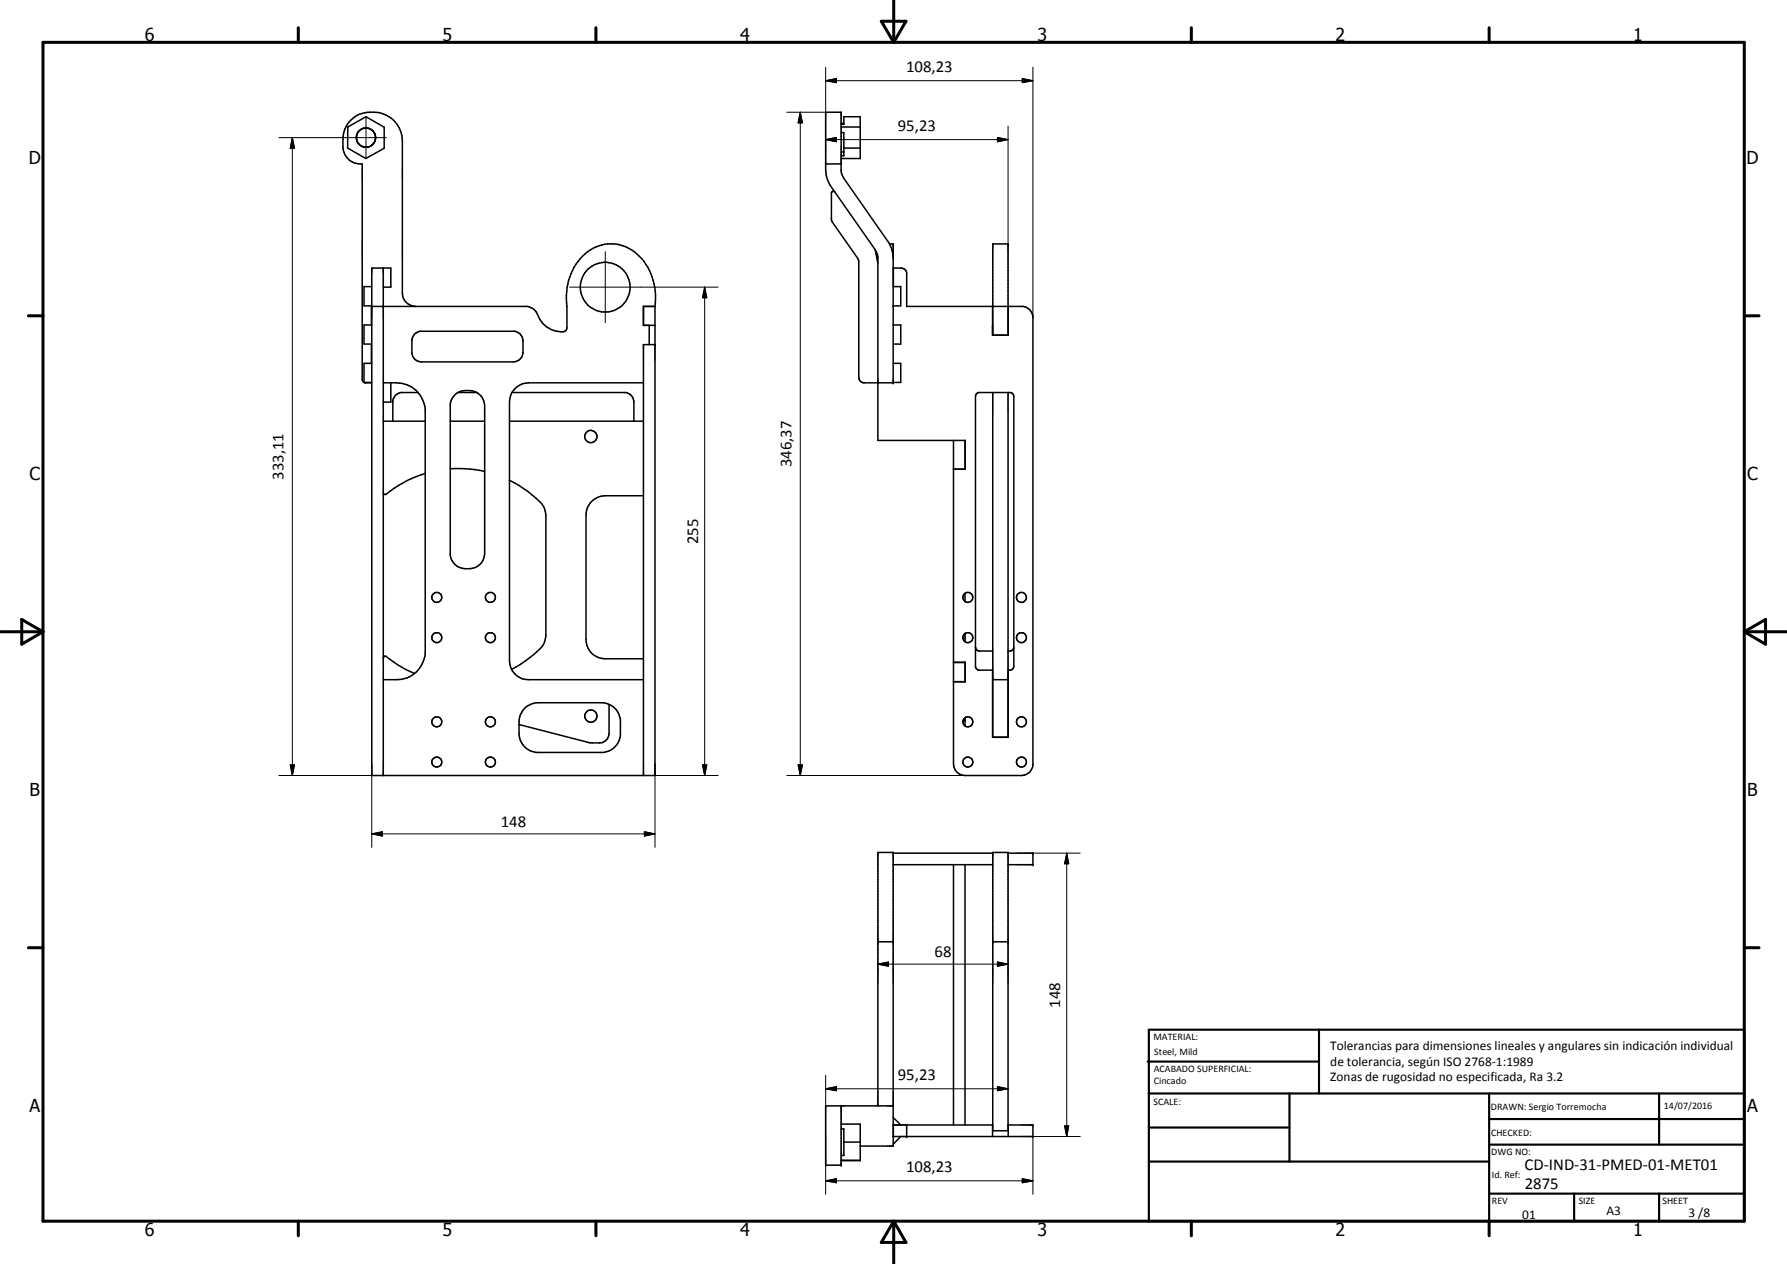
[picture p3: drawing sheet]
<svg xmlns="http://www.w3.org/2000/svg" width="420mm" height="297mm" viewBox="0 0 420 297" stroke-linecap="round" stroke-linejoin="round" font-family="sans-serif">
<g fill="none" stroke="#000" stroke-width=".35">
<path d="M81.8 29.8l4.3-2.4 4.2 2.5v4.9l-4.3 2.5-4.3-2.5zM83.8 32.3l.1 .8M83.8 32.7l.1 .4M83.9 31.6v1.1M83.9 31.6v.4M83.9 33.1l.3 .6M84.2 31l-.3 .6M84.2 33.7l.5 .5M84.5 34l.3 .2M84.8 34.2l.3 .2M85 34.4l.8 .2M85.1 34.4l.7 .2"/>
<path d="M86.9 30.2a2.33 2.33 0 0 0-2.7 .8M86.9 30.2l.6 .4M86.9 30.2l-.8-.1a2.2 2.2 0 0 0-1.9 .9M87.2 34.3l-1.1 .3M87.4 30.6l.8 .9 .1 .3M87.4 34.1l-.9 .5h-.7M87.5 30.6l.3 .3 .4 .9M88 33.5l-.6 .6M88.2 31.8l.1 1.1M88.2 32.9l-.2 .7-.6 .5M88.3 32.9l-.2 .4M88.3 32.5l-.1 .4"/>
<path d="M194.1 38.5h3.7M197.8 31.2h.6v5.4h-.6M197.8 29.2h.6v-1.8h3.9v9.9h-4.5M197.8 29h.6M197.8 35.7h.6M197.8 29.8h4.5M198.4 34.8h3.9M196.3 45.1l-.4-.1-.4 .3 .1 6.6 6.1 8.8 .2 .8v27.1a1.27 1.27 0 0 0 1.1 1.4h7v-32.7h-.9M205.8 58.7l.6 1.6v43.2h20.5v6.8h-2.7M205.8 58.7l.6 3.1M205.8 58.7l-10.3-14.7a7.1 7.1 0 0 1-1.4-4.1v-13.5h3.7l.1 14.3 .5 1.2 10.7 15.2 .7 1.8 .2 1.8M87.4 67.4h-1.8v4.5h1.8"/>
<path d="M87.4 76.4h-1.8v4.5h1.8M90.1 67.5h1.8v-4.5h-4.5v119.2h66.6v-110.2M90.1 63v119.2M97.5 78.5l1.3-.6h22.3a2.3 2.3 0 0 1 1.9 2.2v2.7a2.31 2.31 0 0 1-2.3 2.2h-21.6a2.29 2.29 0 0 1-2.3-1.9v-3.3zM97.7 72a3.2 3.2 0 0 1-3.1-3.2v-35.7a6.9 6.9 0 0 0-8.3-6.7 6.3 6.3 0 0 0-5.7 6.3 5.3 5.3 0 0 0 1.4 4.8l1.3 .8 1.9 .2v50.8l.5 .6h1.6M152.6 76.5v4.5M154 72a13.2 13.2 0 0 0-6.8-14 9.7 9.7 0 0 0-12.2 4.8 14.9 14.9 0 0 0-1.7 9.2v5.3a1.03 1.03 0 0 1-1.4 .7 6.4 6.4 0 0 1-5.8-4.7 3.1 3.1 0 0 0-2.2-1.3h-36.6v4.4M154 72h-2.7v4.5h2.7M206.2 60.7h.2M210 63h1.9a1.36 1.36 0 0 1 1.3 1.1v7.9h27.4a2.79 2.79 0 0 1 2.3 2.3v105.6a2.8 2.8 0 0 1-2.7 2.3h-13.3a2.73 2.73 0 0 1-2.7-2.7v-76M210 72h.1M210 67.4h1.8v4.5h-1.8"/>
<path d="M210 76.4h1.8v4.5h-1.8M233.4 72v6.8h3.7v-6.8M233.4 76.5h.1M233.4 78.8v-21.5h3.6v21.5M87.3 80.9v4.5M87.4 85.4h-1.8v4.5h1.8M90.1 90h3.1a6.7 6.7 0 0 1 6.8 6.1v57.5a6.8 6.8 0 0 1-6.8 6.1h-3.1M90.1 99h9.9M91.9 90v4.5h-1.8M98.3 92.2h-4l-1.3 .7-.6 1.2v4.9M105.9 99h8M106.8 93a4.5 4.5 0 0 1 6.5 .3l.4 .8 .2 1.3v34.6a3.9 3.9 0 0 1-4.9 3.6 3.6 3.6 0 0 1-3.1-3.1v-35.5l.3-1.3z"/>
<path d="M107.7 92.2h4.4M119.8 99h31.5M120.4 92.2h26.7a2.3 2.3 0 0 1 1.9 2.3v4.5M151.3 90h-27a4.6 4.6 0 0 0-4.5 4.5v60.7a4.5 4.5 0 0 0 4.5 4.5h27M154 81h-2.7v101.2M210 85.4h1.8v4.5h-1.8M229.6 92.6l.5-.4h7.5l.6 .4 .2 .5v63.5l-.2 .5a1.01 1.01 0 0 1-1.1 .4v15.8h-3.7v-15.8h-3.3l-.5-.4-.2-.5v-63.5zM233.4 92.2v81.1M237 92.2v81.1M100 111.3a28.9 28.9 0 0 0-9.3 4.9h-.3l-.3-.3M105.9 110.2h4.6l3.4 .6M119.8 112.9a19.8 19.8 0 0 1 8.1 6.4l.4 1.9v28a4.8 4.8 0 0 1-2.1 4l-2.9 2.2-3 1.9"/>
<path d="M151.3 116.5h-9a4.6 4.6 0 0 0-4.5 4.5v29.3a4.5 4.5 0 0 0 4.5 4.5h9M224.2 110.2h2.7M226.9 103.5v6.8M226.9 139.4v2M90.1 154.5l.3-.3h.3a26.3 26.3 0 0 0 6.7 4M224.2 155.6h2.7v4.6h-2.7M224.2 155.7h2.7M226.9 158.8h.1M226.9 148.9v1.9M226.9 155.6v4.6M229.4 152.1v.4l.5 .4 3.5 .1M233.4 159.7h3.6"/>
<path d="M238.4 152.1l-.2 .6a1.04 1.04 0 0 1-1.2 .3M123.3 166.5l.9-.7 1.9-.7h15.8a4.5 4.5 0 0 1 4 4v3.7a4.5 4.5 0 0 1-4 4h-15.8a4.5 4.5 0 0 1-4.1-4.5l.1-3.2a4.4 4.4 0 0 1 1.2-2.6zM143.3 165.6h-.1v6.7a2.24 2.24 0 0 1-2.3 2.3l-2.4-.1-16.5-4.2M224.2 160.2h2.7M226.4 169.4h.5M226.9 168.7v1.9M233.4 173.2h3.6M210 200.5h23.4M210 203.2h23.4M224.2 203.2v61.2M226.9 203.2v61.2M233.4 200.3h3.6v65.4h-3.6z"/>
<path d="M237 200.5h5.9v2.7h-5.9M206.4 221.3h3.6M233.4 221.3h3.6M197.8 259.9v13.9h-3.7v-13.9h15.9M206.4 259.9v-59.6h3.6v69h-7.7M197.8 265.3h.6v6.2h-.6M197.8 264.2h4.5v8.6l-4.5-.1M197.8 272.7h4.5M198.4 272.7v.1M198.4 268.4h3.9M210 264.4h23.4M210 262.6l1.8 1.8"/>
<path d="M211.8 267.1l-1.8 1.8M213.2 264.4v2.7M233.4 264.4v2.7M237 264.4h5.9v2.7h-32.9M237.1 264.4v2.7"/>
<circle cx="142.3" cy="67.5" r="5.8"/>
<circle cx="138.9" cy="102.6" r="1.45"/>
<circle cx="102.7" cy="140.4" r="1.17"/>
<circle cx="102.7" cy="149.9" r="1.18"/>
<circle cx="115.3" cy="149.8" r="1.19"/>
<circle cx="115.3" cy="140.4" r="1.18"/>
<circle cx="227.5" cy="140.4" r="1.16"/>
<circle cx="227.6" cy="149.9" r="1.17"/>
<circle cx="240.2" cy="149.9" r="1.17"/>
<circle cx="240.2" cy="140.4" r="1.16"/>
<circle cx="102.7" cy="169.6" r="1.17"/>
<circle cx="102.7" cy="179.1" r="1.18"/>
<circle cx="115.3" cy="179.1" r="1.18"/>
<circle cx="115.3" cy="169.6" r="1.17"/>
<circle cx="138.9" cy="168.3" r="1.45"/>
<circle cx="227.6" cy="179.1" r="1.19"/>
<circle cx="227.6" cy="169.6" r="1.18"/>
<circle cx="240.2" cy="179.1" r="1.16"/>
<circle cx="240.2" cy="169.6" r="1.16"/>
</g>
<g fill="#000">
<circle cx="210" cy="57.3" r=".18"/>
<circle cx="233.4" cy="57.3" r=".18"/>
<circle cx="237" cy="57.3" r=".18"/>
<circle cx="87.4" cy="72" r=".18"/>
<circle cx="90.1" cy="72" r=".18"/>
<circle cx="206.4" cy="90" r=".18"/>
<circle cx="210" cy="90" r=".18"/>
<circle cx="242.9" cy="200.5" r=".18"/>
<circle cx="242.9" cy="203.2" r=".18"/>
<circle cx="194.1" cy="259.9" r=".18"/>
<circle cx="197.8" cy="259.9" r=".18"/>
<circle cx="194.1" cy="273.8" r=".18"/>
<circle cx="197.8" cy="273.8" r=".18"/>
<circle cx="213.2" cy="267.1" r=".18"/>
<circle cx="213.2" cy="264.4" r=".18"/>
<circle cx="242.9" cy="264.4" r=".18"/>
<circle cx="242.9" cy="267.1" r=".18"/>
</g>
<g fill="none" stroke="#000" stroke-width=".71">
<path d="M10.1 9.9h400v277.1h-400zM70.1 6.5v3.4M140.1 6.5v3.4M207.2 5h5.8l-2.9 4.9zM210.1 0v9.9M280.1 6.5v3.4M350.1 6.5v3.4M6.7 74.2h3.4M410.1 74.2h3.5M.1 148.5h10M5.1 145.6l5 2.9-5 2.9zM410.1 148.5h10"/>
<path d="M410.1 148.5l5-2.9v5.8zM6.7 222.7h3.4M410.1 222.7h3.5M70.1 287v3.4M140.1 287v3.4M210.1 287v10M210.1 287l2.9 5h-5.8zM280.1 287v3.4M350.1 287v3.4"/>
</g>
<g fill="none" stroke="#000" stroke-width=".51">
<path d="M269.8 249.5h40.3M270.1 242h140v45h-140zM270.1 257h140M303.2 257v16M310.1 242v15M350.1 257v30M390.1 257v12M270.1 265h33.1M270.1 273h80M350.1 269h60M350.1 263h60M350.1 280.5h60"/>
<path d="M370.1 280.5v6.5M390.1 280.5v6.5"/>
</g>
<g fill="none" stroke="#000" stroke-width=".24">
<path d="M194.1 19l2.6-.5v.9zM194.1 15.8v10.6h-9.1M194.1 19h48.8M240.4 18.5l2.5 .5-2.5 .4zM242.9 15.8v58.9M65.6 32.3h25.2M68.7 32.3l.5 2.5h-1zM68.7 32.3v149.9M86.1 27.6v9.5M188.2 26.4l.5 2.5h-1zM188.2 26.4v155.8M194.1 32.8l2.6-.5v1z"/>
<path d="M194.1 32.8h42.9M194.1 32.7v3.3M234.5 32.3l2.5 .5-2.5 .5zM237 29.6v27.7M142.3 59.1v16.7M133.9 67.5h35M165.7 67.5l.5 2.5h-1zM165.7 67.5v114.7M68.2 179.7h1l-.5 2.5zM87.4 179.5v19.6M154 179.5v19.6M165.2 179.7h1l-.5 2.5z"/>
<path d="M187.7 179.7h1l-.5 2.5zM65.6 182.2h24.5M87.4 196l2.5-.5v1zM87.4 196h66.6M151.3 182.2h17.6M151.5 195.5l2.5 .5-2.5 .5zM185 182.2h41.9M242.9 200.5h11.1M250.8 200.5l.5 2.5h-1zM250.8 200.5v66.6M206.4 226.6l2.5-.5v1zM206.4 226.6h30.6"/>
<path d="M234.5 226.1l2.5 .5-2.5 .5zM194.1 255.9l2.6-.5v.9zM194.1 252.7v7.2M194.1 255.9h42.9M234.5 255.4l2.5 .5-2.5 .4zM194.1 277.5l2.6-.5v1zM194.1 266.6v14.1M194.1 277.5h48.8M240.4 277l2.5 .5-2.5 .5zM250.3 264.6h1l-.5 2.5zM254 267.1h-11.1v13.6"/>
</g>
<g fill="#000">
<path d="M194.1 19l2.6-.5v.9zM240.4 18.5l2.5 .5-2.5 .4zM68.7 32.3l.5 2.5h-1zM188.2 26.4l.5 2.5h-1zM194.1 32.8l2.6-.5v1zM234.5 32.3l2.5 .5-2.5 .5zM165.7 67.5l.5 2.5h-1zM68.2 179.7h1l-.5 2.5zM165.2 179.7h1l-.5 2.5zM187.7 179.7h1l-.5 2.5zM87.4 196l2.5-.5v1zM151.5 195.5l2.5 .5-2.5 .5z"/>
<path d="M250.8 200.5l.5 2.5h-1zM206.4 226.6l2.5-.5v1zM234.5 226.1l2.5 .5-2.5 .5zM194.1 255.9l2.6-.5v.9zM234.5 255.4l2.5 .5-2.5 .4zM194.1 277.5l2.6-.5v1zM240.4 277l2.5 .5-2.5 .5zM250.3 264.6h1l-.5 2.5z"/>
</g>
<g font-size="4.2">
<text x="34" y="9.6">6</text>
<text x="104" y="9.6">5</text>
<text x="174" y="9.6">4</text>
<text x="244" y="9.6">3</text>
<text x="314" y="9.6">2</text>
<text x="384" y="9.6">1</text>
<text x="6.8" y="38.7">D</text>
<text x="410.6" y="38.7">D</text>
<text x="7" y="112.9">C</text>
<text x="410.8" y="112.9">C</text>
<text x="7" y="187.1">B</text>
<text x="410.8" y="187.1">B</text>
<text x="7" y="261.4">A</text>
<text x="410.8" y="261.4">A</text>
<text x="34" y="290.4">6</text>
<text x="104" y="290.4">5</text>
<text x="174" y="290.4">4</text>
<text x="244" y="290.4">3</text>
<text x="314" y="290.4">2</text>
<text x="384" y="290.4">1</text>
</g>
<g font-size="3.9">
<text x="213.1" y="16.9">108,23</text>
<text x="211.1" y="30.7">95,23</text>
<text x="66.7" y="112.8" transform="rotate(-90 66.7 112.8)">333,11</text>
<text x="186.1" y="109.8" transform="rotate(-90 186.1 109.8)">346,37</text>
<text x="164.2" y="127.9" transform="rotate(-90 164.2 127.9)">255</text>
<text x="117.7" y="194.4">148</text>
<text x="219.7" y="225">68</text>
<text x="249.2" y="236.8" transform="rotate(-90 249.2 236.8)">148</text>
<text x="211.1" y="253.8">95,23</text>
<text x="213.1" y="275.4">108,23</text>
<text x="358.5" y="275">CD-IND-31-PMED-01-MET01</text>
<text x="358.5" y="279.4">2875</text>
</g>
<g font-size="3.1">
<text x="312.7" y="246.8">Tolerancias para dimensiones lineales y angulares sin indicación individual</text>
<text x="312.7" y="250.4">de tolerancia, según ISO 2768-1:1989</text>
<text x="312.7" y="254">Zonas de rugosidad no especificada, Ra 3.2</text>
<text x="357.9" y="286.4">01</text>
<text x="377.7" y="285.6">A3</text>
<text x="397" y="285.9">3 /8</text>
</g>
<g font-size="2.4">
<text x="271.2" y="244.4">MATERIAL:</text>
<text x="271.3" y="252">ACABADO SUPERFICIAL:</text>
<text x="271.4" y="247.9">Steel, Mild</text>
<text x="271.3" y="254.6">Cincado</text>
<text x="271.2" y="259.7">SCALE:</text>
<text x="350.6" y="260.8">DRAWN: Sergio Torremocha</text>
<text x="391.2" y="260.6">14/07/2016</text>
<text x="350.6" y="267">CHECKED:</text>
<text x="350.6" y="271.4">DWG NO:</text>
<text x="350.8" y="276.9">Id. Ref:</text>
<text x="350.8" y="282.8">REV</text>
<text x="371.2" y="282.9">SIZE</text>
<text x="390.9" y="282.9">SHEET</text>
</g>
</svg>
